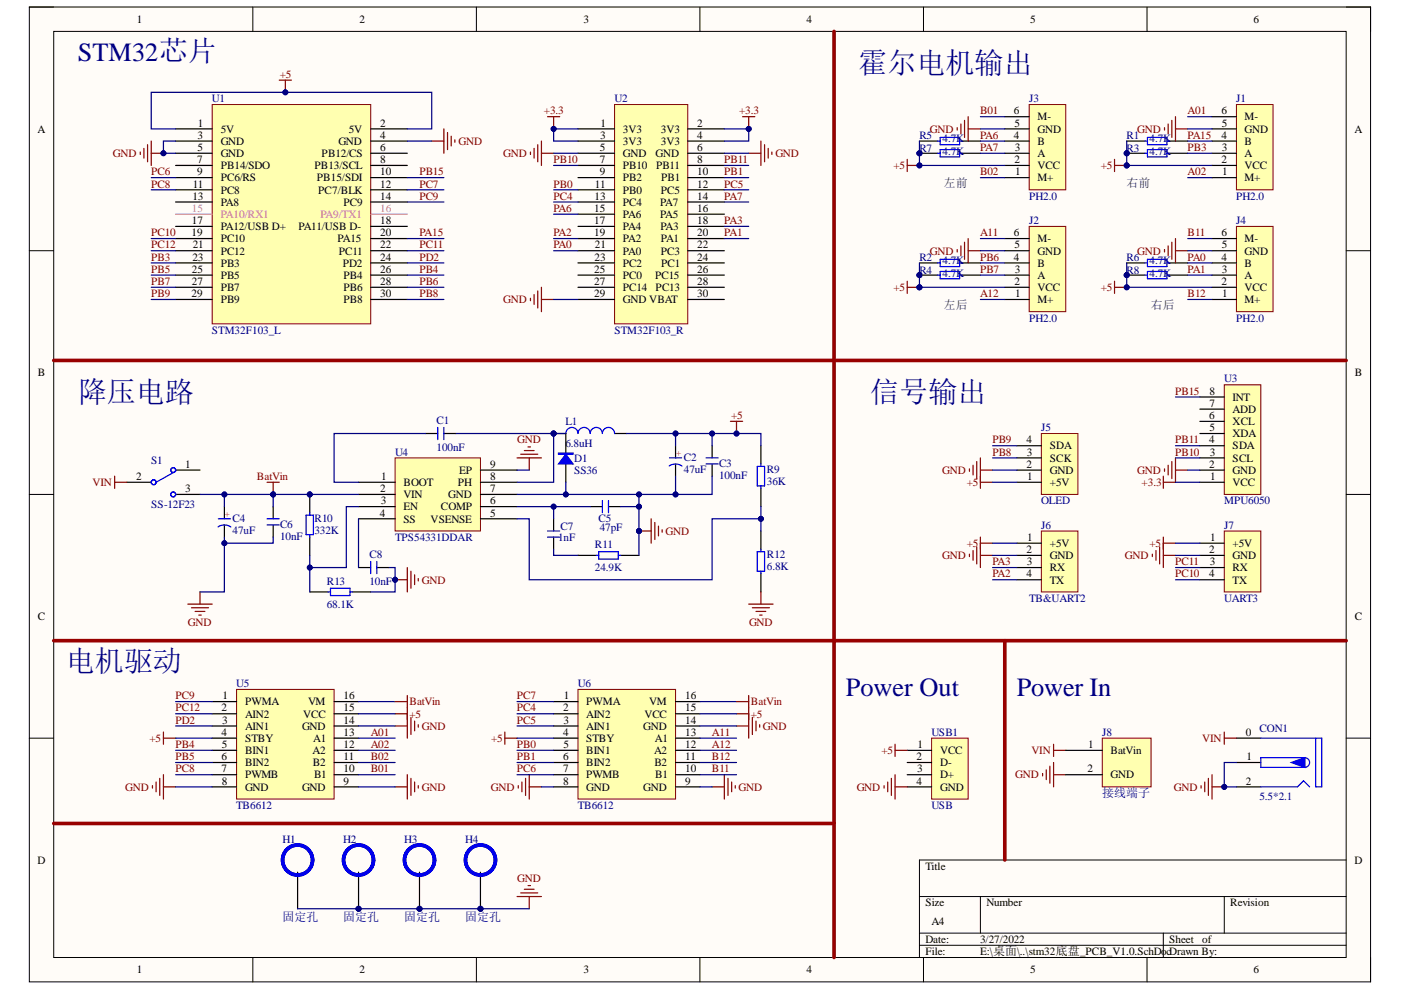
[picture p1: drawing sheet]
# Altium project stm32底盘_PCB_V1.0.PrjPcb
1 sheet, 44 parts. Net scope: global (net labels, ports and power ports of the same name join across sheets).
Board file: stm32底盘_PCB_V1.0.PcbDoc

## Sheet stm32底盘_PCB_V1.0.SchDoc
size 279 x 203 mm; Author: bobo; DrawnBy: 06181017_黄泽波

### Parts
C1  100nF  [C 0603_L]
C2  47uF  [CS 2.5*6.3*7 - C]
C3  100nF  [C 0603_M]
C4  47uF  [CS 2.5*6.3*7 - C]
C5  47pF  [C 0603_L]
C6  10nF  [C 0603_L]
C7  1nF  [C 0603_L]
C8  10nF  [C 0603_L]
CON1  5.5*2.1  [DC-005]
D1  SS36  [SMA]
H1  固定孔  [铜柱孔]
H2  固定孔  [铜柱孔]
H3  固定孔  [铜柱孔]
H4  固定孔  [铜柱孔]
J1  PH2.0  [PH2.0-LI-6P]
J2  PH2.0  [PH2.0-LI-6P]
J3  PH2.0  [PH2.0-LI-6P]
J4  PH2.0  [PH2.0-LI-6P]
J5  OLED  [OELD MODULE 1.9]
J6  TB&UART2  [TB&UART2]
J7  UART3  [UART3]
J8  接线端子  [KF128-5.08-2P]
L1  6.8uH  [CDRH73]
R1  4.7K  [R 0603_M]
R2  4.7K  [R 0603_M]
R3  4.7K  [R 0603_M]
R4  4.7K  [R 0603_M]
R5  4.7K  [R 0603_M]
R6  4.7K  [R 0603_M]
R7  4.7K  [R 0603_M]
R8  4.7K  [R 0603_M]
R9  36K  [R 0603_M]
R10  332K  [R 0603_M]
R11  24.9K  [R 0603_M]
R12  6.8K  [R 0603_M]
R13  68.1K  [R 0603_M]
S1  SS-12F23  [SS-12D10]
U1  STM32F103_L  [STM32F103_L]
U2  STM32F103_R  [STM32F103_R]
U3  MPU6050  [MPU6050]
U4  TPS54331DDAR  [SOP8_M]
U5  TB6612  [TB6612]
U6  TB6612  [TB6612]
USB1  USB  [USB-A/S_A]

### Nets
+3.3: U2.1(3V3) U2.2(3V3) U2.3(3V3) U2.4(3V3) U3.1(VCC)
+5: C2.1(A) C3.2 J1.2(VCC) J2.2(VCC) J3.2(VCC) J4.2(VCC) J5.1(+5V) J6.1(+5V) J7.1(+5V) L1.2 R1.1 R2.1 R3.1 R4.1 R5.1 R6.1 R7.1 R8.1 R9.2 U1.1(5V) U1.2(5V) U5.4(STBY) U5.15(VCC) U6.4(STBY) U6.15(VCC) USB1.1(VCC)
BatVin: C4.1(A) C6.2 R10.1 S1.3 U4.2(VIN) U5.16(VM) U6.16(VM)
GND: C2.2(K) C3.1 C4.2(K) C5.1 C6.1 C8.1 CON1.1 CON1.2 D1.1(A) H1.11 H2.11 H3.11 H4.11 J1.5(GND) J2.5(GND) J3.5(GND) J4.5(GND) J5.2(GND) J6.2(GND) J7.2(GND) J8.2(GND) R11.2 R12.1 R13.2 U1.3(GND) U1.4(GND) U1.5(GND) U2.5(GND) U2.6(GND) U2.29(GND) U3.2(GND) U4.7(GND) U4.9(EP) U5.8(GND) U5.9(GND) U5.14(GND) U6.8(GND) U6.9(GND) U6.14(GND) USB1.4(GND)
VIN: CON1.0 J8.1(BatVin) S1.2
A01: J1.6(M-) U5.13(A1)
A02: J1.1(M+) U5.12(A2)
A11: J2.6(M-) U6.13(A1)
A12: J2.1(M+) U6.12(A2)
B01: J3.6(M-) U5.10(B1)
B02: J3.1(M+) U5.11(B2)
B11: J4.6(M-) U6.10(B1)
B12: J4.1(M+) U6.11(B2)
PA0: J4.4(B) R6.2 U2.21(PA0)
PA1: J4.3(A) R8.2 U2.20(PA1)
PA2: J6.4(TX) U2.19(PA2)
PA3: J6.3(RX) U2.18(PA3)
PA6: J3.4(B) R5.2 U2.15(PA6)
PA7: J3.3(A) R7.2 U2.14(PA7)
PA15: J1.4(B) R1.2 U1.20(PA15)
PB0: U2.11(PB0) U6.5(BIN1)
PB1: U2.10(PB1) U6.6(BIN2)
PB3: J1.3(A) R3.2 U1.23(PB3)
PB4: U1.26(PB4) U5.5(BIN1)
PB5: U1.25(PB5) U5.6(BIN2)
PB6: J2.4(B) R2.2 U1.28(PB6)
PB7: J2.3(A) R4.2 U1.27(PB7)
PB8: J5.3(SCK) U1.30(PB8)
PB9: J5.4(SDA) U1.29(PB9)
PB10: U2.7(PB10) U3.3(SCL)
PB11: U2.8(PB11) U3.4(SDA)
PB15: U1.10(PB15/SDI) U3.8(INT)
PC4: U2.13(PC4) U6.2(AIN2)
PC5: U2.12(PC5) U6.3(AIN1)
PC6: U1.9(PC6/RS) U6.7(PWMB)
PC7: U1.12(PC7/BLK) U6.1(PWMA)
PC8: U1.11(PC8) U5.7(PWMB)
PC9: U1.14(PC9) U5.1(PWMA)
PC10: J7.4(TX) U1.19(PC10)
PC11: J7.3(RX) U1.22(PC11)
PC12: U1.21(PC12) U5.2(AIN2)
PD2: U1.24(PD2) U5.3(AIN1)
NetC1_1: C1.1 U4.1(BOOT)
NetC1_2: C1.2 D1.2(K) L1.1 U4.8(PH)
NetC5_2: C5.2 C7.2 U4.6(COMP)
NetC7_1: C7.1 R11.1
NetC8_2: C8.2 U4.4(SS)
NetR9_1: R9.1 R12.2 U4.5(VSENSE)
NetR10_2: R10.2 R13.1 U4.3(EN)

Not connected (* = marked no-connect by the designer): S1 1; U1 6(PB12/CS) 7(PB14/SDO) 8(PB13/SCL) 13(PA8) 15(PA10/RX1) 16(PA9/TX1) 17(PA12/USB_D+) 18(PA11/USB_D-); U2 9(PB2) 16(PA5) 17(PA4) 22(PC3) 23(PC2) 24(PC1) 25(PC0) 26(PC15) 27(PC14) 28(PC13) 30(VBAT); U3 5(XDA) 6(XCL) 7(ADD); USB1 2(D-) 3(D+)

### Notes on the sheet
- STM32芯片
- 霍尔电机输出
- 左前
- 右前
- 左后
- 右后
- 降压电路
- 信号输出
- 电机驱动
- Power Out
- Power In
- 06181017_黄泽波
